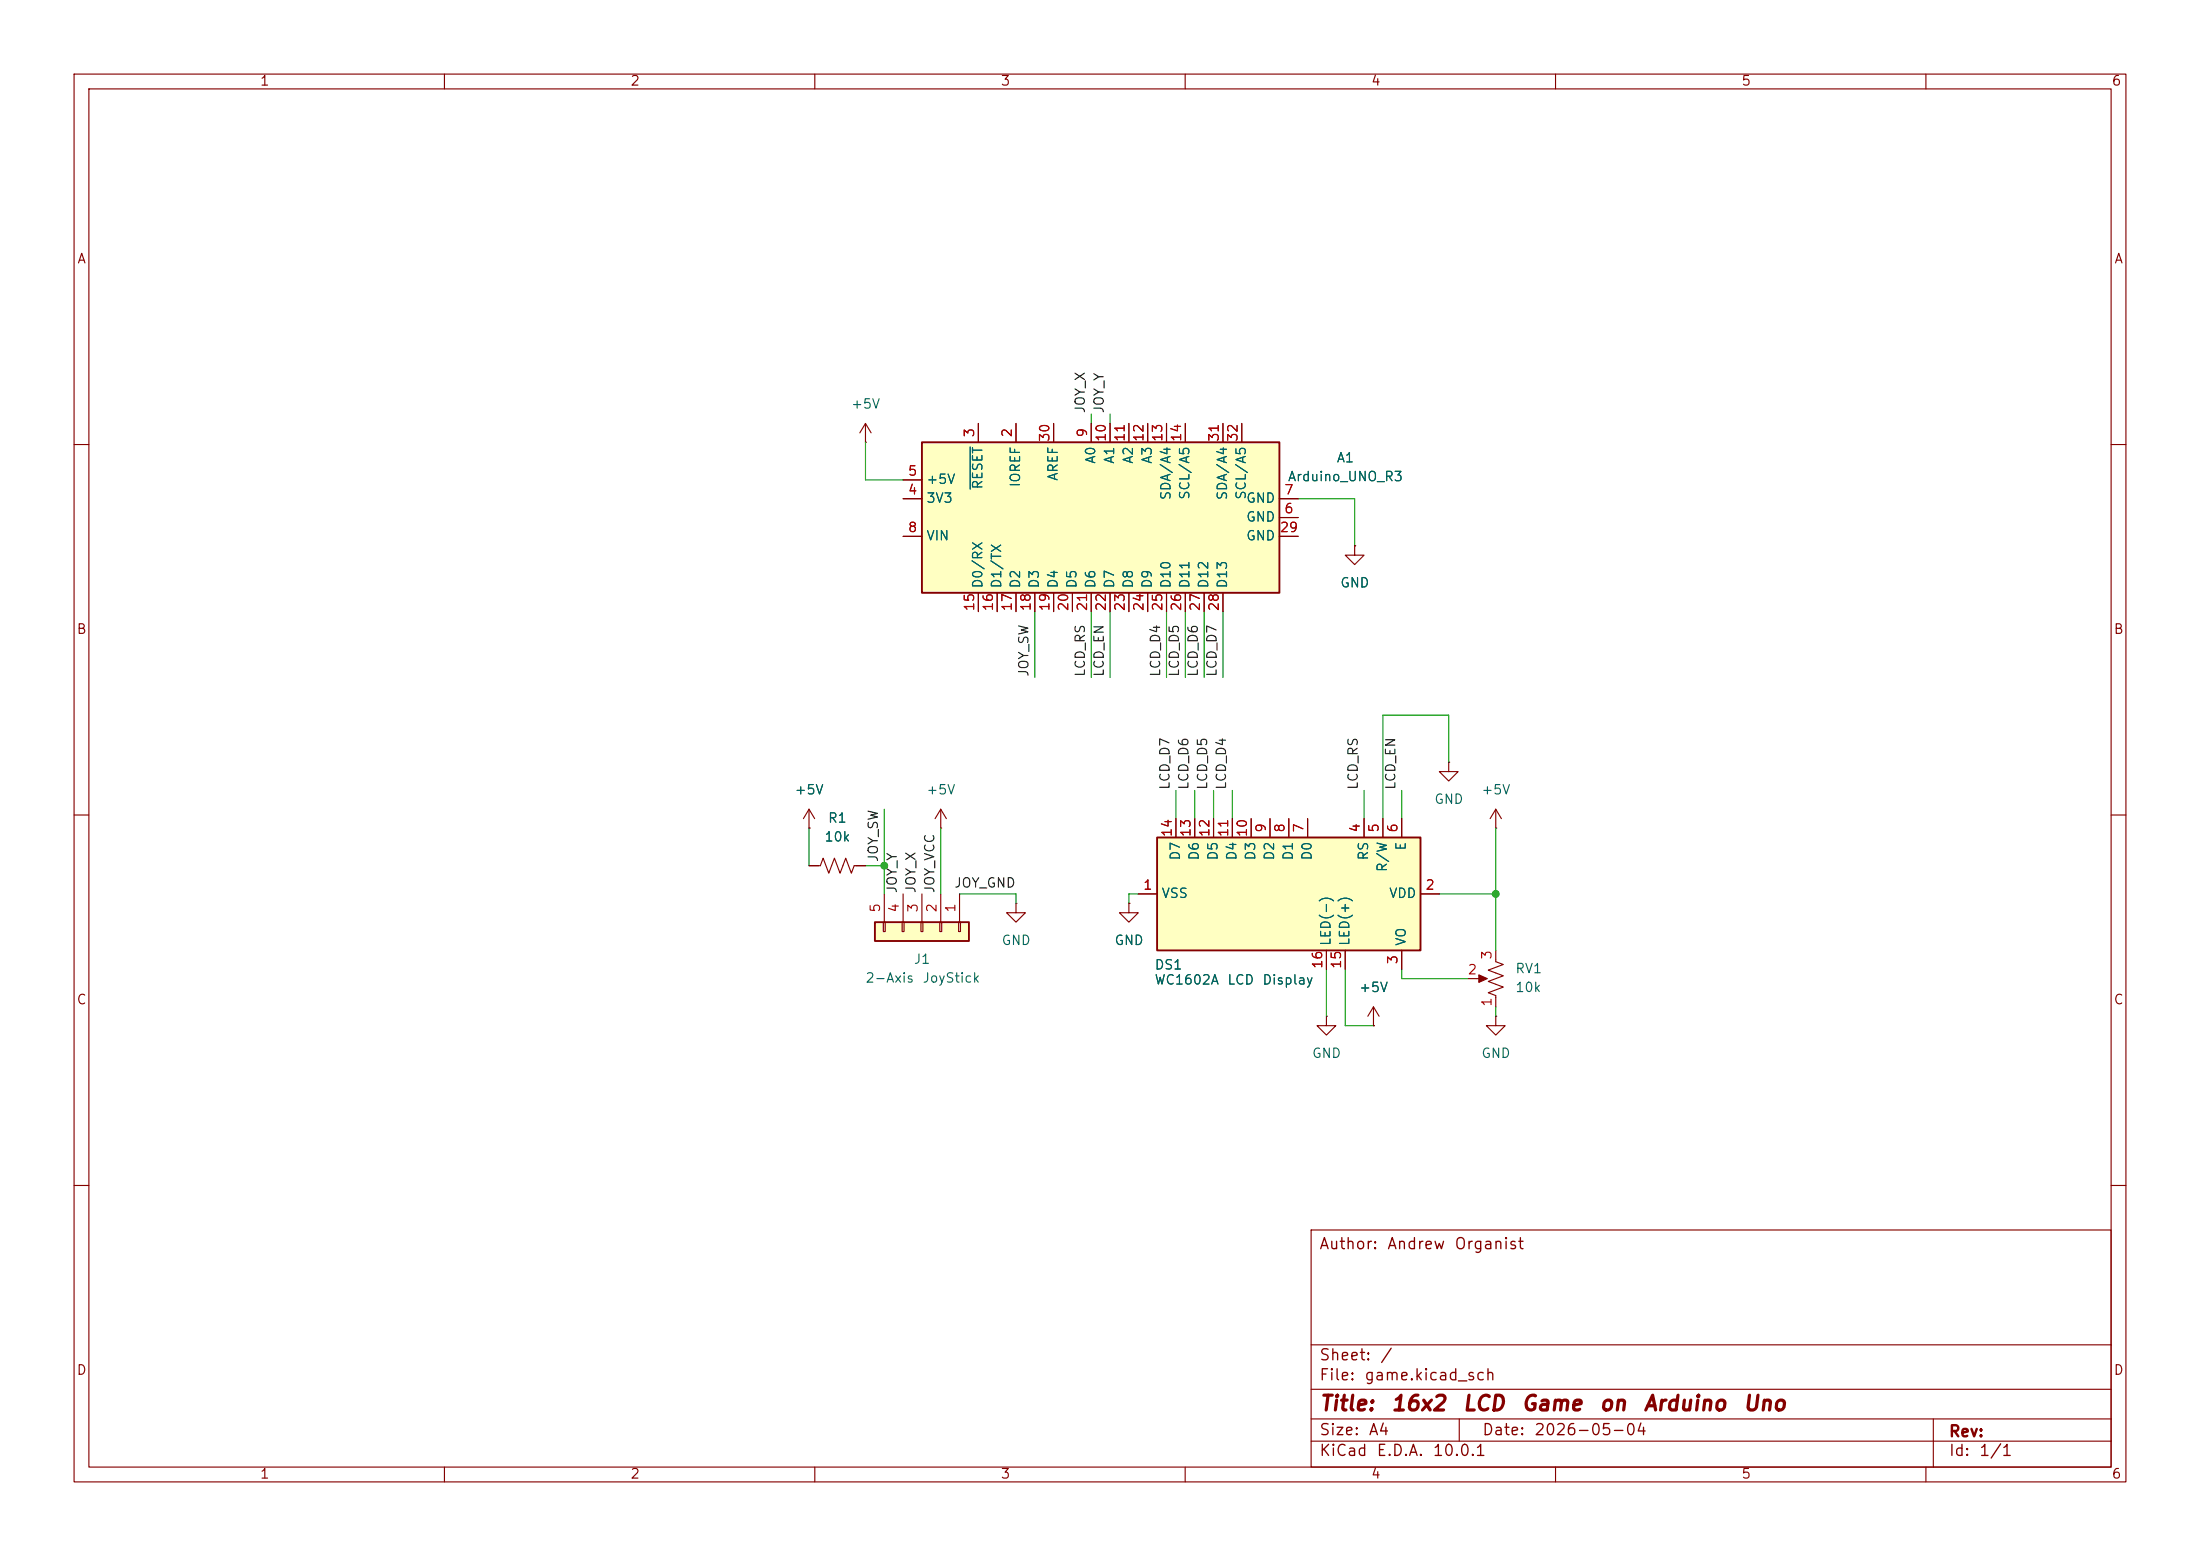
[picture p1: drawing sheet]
(kicad_sch
 (version 20260306)
 (generator "eeschema")
 (generator_version "10.0")
 (paper "A4")
 (title_block
  (title "16x2 LCD Game on Arduino Uno")
  (date "2026-05-04")
  (comment 4 "Author: Andrew Organist"))
 (lib_symbols
  (symbol "Connector_Generic:Conn_01x05"
   (pin_names
    (offset 1.016) (hide yes)) (exclude_from_sim no) (in_bom yes) (on_board yes)
   (in_pos_files yes)
   (duplicate_pin_numbers_are_jumpers no)
   (property "Reference" "J" (at 0 7.62 0) (show_name no) (do_not_autoplace no) (effects (font (size 1.27 1.27))))
   (property "Value" "Conn_01x05" (at 0 -7.62 0) (show_name no) (do_not_autoplace no) (effects (font (size 1.27 1.27))))
   (property "Footprint" "" (at 0 0 0) (show_name no) (do_not_autoplace no) (hide yes) (effects (font (size 1.27 1.27))))
   (property "Datasheet" "" (at 0 0 0) (show_name no) (do_not_autoplace no) (hide yes) (effects (font (size 1.27 1.27))))
   (property "Description" "Generic connector, single row, 01x05, script generated (kicad-library-utils/schlib/autogen/connector/)" (at 0 0 0) (show_name no) (do_not_autoplace no) (hide yes) (effects (font (size 1.27 1.27))))
   (symbol "Conn_01x05_1_1"
    (rectangle (start -1.27 6.35) (end 1.27 -6.35) (stroke (width 0.254) (type default)) (fill (type background)))
    (rectangle (start -1.27 5.207) (end 0 4.953) (stroke (width 0.1524) (type default)) (fill (type none)))
    (rectangle (start -1.27 2.667) (end 0 2.413) (stroke (width 0.1524) (type default)) (fill (type none)))
    (rectangle (start -1.27 0.127) (end 0 -0.127) (stroke (width 0.1524) (type default)) (fill (type none)))
    (rectangle (start -1.27 -2.413) (end 0 -2.667) (stroke (width 0.1524) (type default)) (fill (type none)))
    (rectangle (start -1.27 -4.953) (end 0 -5.207) (stroke (width 0.1524) (type default)) (fill (type none)))
    (pin passive line (at -5.08 5.08 0) (length 3.81) (name "Pin_1" (effects (font (size 1.27 1.27)))) (number "1" (effects (font (size 1.27 1.27)))))
    (pin passive line (at -5.08 2.54 0) (length 3.81) (name "Pin_2" (effects (font (size 1.27 1.27)))) (number "2" (effects (font (size 1.27 1.27)))))
    (pin passive line (at -5.08 0 0) (length 3.81) (name "Pin_3" (effects (font (size 1.27 1.27)))) (number "3" (effects (font (size 1.27 1.27)))))
    (pin passive line (at -5.08 -2.54 0) (length 3.81) (name "Pin_4" (effects (font (size 1.27 1.27)))) (number "4" (effects (font (size 1.27 1.27)))))
    (pin passive line (at -5.08 -5.08 0) (length 3.81) (name "Pin_5" (effects (font (size 1.27 1.27)))) (number "5" (effects (font (size 1.27 1.27))))))
   (embedded_fonts no))
  (symbol "Device:R_Potentiometer_US"
   (pin_names
    (offset 1.016) (hide yes)) (exclude_from_sim no) (in_bom yes) (on_board yes)
   (in_pos_files yes)
   (duplicate_pin_numbers_are_jumpers no)
   (property "Reference" "RV" (at -4.445 0 90) (show_name no) (do_not_autoplace no) (effects (font (size 1.27 1.27))))
   (property "Value" "R_Potentiometer_US" (at -2.54 0 90) (show_name no) (do_not_autoplace no) (effects (font (size 1.27 1.27))))
   (property "Footprint" "" (at 0 0 0) (show_name no) (do_not_autoplace no) (hide yes) (effects (font (size 1.27 1.27))))
   (property "Datasheet" "" (at 0 0 0) (show_name no) (do_not_autoplace no) (hide yes) (effects (font (size 1.27 1.27))))
   (property "Description" "Potentiometer, US symbol" (at 0 0 0) (show_name no) (do_not_autoplace no) (hide yes) (effects (font (size 1.27 1.27))))
   (property "Sim.Device" "R" (at 0 0 0) (show_name no) (do_not_autoplace no) (hide yes) (effects (font (size 1.27 1.27))))
   (property "Sim.Type" "POT" (at 0 0 0) (show_name no) (do_not_autoplace no) (hide yes) (effects (font (size 1.27 1.27))))
   (property "Sim.Pins" "1=r0 2=wiper 3=r1" (at 0 0 0) (show_name no) (do_not_autoplace no) (hide yes) (effects (font (size 1.27 1.27))))
   (symbol "R_Potentiometer_US_0_1"
    (polyline (pts (xy 0 2.54) (xy 0 2.286)) (stroke (width 0) (type default)) (fill (type none)))
    (polyline (pts (xy 0 2.286) (xy 1.016 1.905) (xy 0 1.524) (xy -1.016 1.143) (xy 0 0.762)) (stroke (width 0) (type default)) (fill (type none)))
    (polyline (pts (xy 0 0.762) (xy 1.016 0.381) (xy 0 0) (xy -1.016 -0.381) (xy 0 -0.762)) (stroke (width 0) (type default)) (fill (type none)))
    (polyline (pts (xy 0 -0.762) (xy 1.016 -1.143) (xy 0 -1.524) (xy -1.016 -1.905) (xy 0 -2.286)) (stroke (width 0) (type default)) (fill (type none)))
    (polyline (pts (xy 0 -2.286) (xy 0 -2.54)) (stroke (width 0) (type default)) (fill (type none)))
    (polyline (pts (xy 1.143 0) (xy 2.286 0.508) (xy 2.286 -0.508) (xy 1.143 0)) (stroke (width 0) (type default)) (fill (type outline)))
    (polyline (pts (xy 2.54 0) (xy 1.524 0)) (stroke (width 0) (type default)) (fill (type none))))
   (symbol "R_Potentiometer_US_1_1"
    (pin passive line (at 0 3.81 270) (length 1.27) (name "1" (effects (font (size 1.27 1.27)))) (number "1" (effects (font (size 1.27 1.27)))))
    (pin passive line (at 3.81 0 180) (length 1.27) (name "2" (effects (font (size 1.27 1.27)))) (number "2" (effects (font (size 1.27 1.27)))))
    (pin passive line (at 0 -3.81 90) (length 1.27) (name "3" (effects (font (size 1.27 1.27)))) (number "3" (effects (font (size 1.27 1.27))))))
   (embedded_fonts no))
  (symbol "Device:R_US"
   (pin_numbers (hide yes))
   (pin_names
    (offset 0)) (exclude_from_sim no) (in_bom yes) (on_board yes)
   (in_pos_files yes)
   (duplicate_pin_numbers_are_jumpers no)
   (property "Reference" "R" (at 2.54 0 90) (show_name no) (do_not_autoplace no) (effects (font (size 1.27 1.27))))
   (property "Value" "R_US" (at -2.54 0 90) (show_name no) (do_not_autoplace no) (effects (font (size 1.27 1.27))))
   (property "Footprint" "" (at 1.016 -0.254 90) (show_name no) (do_not_autoplace no) (hide yes) (effects (font (size 1.27 1.27))))
   (property "Datasheet" "" (at 0 0 0) (show_name no) (do_not_autoplace no) (hide yes) (effects (font (size 1.27 1.27))))
   (property "Description" "Resistor, US symbol" (at 0 0 0) (show_name no) (do_not_autoplace no) (hide yes) (effects (font (size 1.27 1.27))))
   (symbol "R_US_0_1"
    (polyline (pts (xy 0 2.286) (xy 0 2.54)) (stroke (width 0) (type default)) (fill (type none)))
    (polyline (pts (xy 0 2.286) (xy 1.016 1.905) (xy 0 1.524) (xy -1.016 1.143) (xy 0 0.762)) (stroke (width 0) (type default)) (fill (type none)))
    (polyline (pts (xy 0 0.762) (xy 1.016 0.381) (xy 0 0) (xy -1.016 -0.381) (xy 0 -0.762)) (stroke (width 0) (type default)) (fill (type none)))
    (polyline (pts (xy 0 -0.762) (xy 1.016 -1.143) (xy 0 -1.524) (xy -1.016 -1.905) (xy 0 -2.286)) (stroke (width 0) (type default)) (fill (type none)))
    (polyline (pts (xy 0 -2.286) (xy 0 -2.54)) (stroke (width 0) (type default)) (fill (type none))))
   (symbol "R_US_1_1"
    (pin passive line (at 0 3.81 270) (length 1.27) (name "" (effects (font (size 1.27 1.27)))) (number "1" (effects (font (size 1.27 1.27)))))
    (pin passive line (at 0 -3.81 90) (length 1.27) (name "" (effects (font (size 1.27 1.27)))) (number "2" (effects (font (size 1.27 1.27))))))
   (embedded_fonts no))
  (symbol "Display_Character:WC1602A" (exclude_from_sim no) (in_bom yes) (on_board yes)
   (in_pos_files yes)
   (duplicate_pin_numbers_are_jumpers no)
   (property "Reference" "DS" (at -5.842 19.05 0) (show_name no) (do_not_autoplace no) (effects (font (size 1.27 1.27))))
   (property "Value" "WC1602A" (at 5.334 19.05 0) (show_name no) (do_not_autoplace no) (effects (font (size 1.27 1.27))))
   (property "Footprint" "Display:WC1602A" (at 0 -22.86 0) (show_name no) (do_not_autoplace no) (hide yes) (effects (font (size 1.27 1.27)
    (italic yes))))
   (property "Datasheet" "http://www.wincomlcd.com/pdf/WC1602A-SFYLYHTC06.pdf" (at 17.78 0 0) (show_name no) (do_not_autoplace no) (hide yes) (effects (font (size 1.27 1.27))))
   (property "Description" "LCD 16x2 Alphanumeric , 8 bit parallel bus, 5V VDD" (at 0 0 0) (show_name no) (do_not_autoplace no) (hide yes) (effects (font (size 1.27 1.27))))
   (symbol "WC1602A_1_1"
    (rectangle (start -7.62 17.78) (end 7.62 -17.78) (stroke (width 0.254) (type default)) (fill (type background)))
    (pin power_in line (at 0 -20.32 90) (length 2.54) (name "VSS" (effects (font (size 1.27 1.27)))) (number "1" (effects (font (size 1.27 1.27)))))
    (pin power_in line (at 0 20.32 270) (length 2.54) (name "VDD" (effects (font (size 1.27 1.27)))) (number "2" (effects (font (size 1.27 1.27)))))
    (pin input line (at 10.16 15.24 180) (length 2.54) (name "VO" (effects (font (size 1.27 1.27)))) (number "3" (effects (font (size 1.27 1.27)))))
    (pin input line (at -10.16 10.16 0) (length 2.54) (name "RS" (effects (font (size 1.27 1.27)))) (number "4" (effects (font (size 1.27 1.27)))))
    (pin input line (at -10.16 12.7 0) (length 2.54) (name "R/W" (effects (font (size 1.27 1.27)))) (number "5" (effects (font (size 1.27 1.27)))))
    (pin input line (at -10.16 15.24 0) (length 2.54) (name "E" (effects (font (size 1.27 1.27)))) (number "6" (effects (font (size 1.27 1.27)))))
    (pin input line (at -10.16 2.54 0) (length 2.54) (name "D0" (effects (font (size 1.27 1.27)))) (number "7" (effects (font (size 1.27 1.27)))))
    (pin input line (at -10.16 0 0) (length 2.54) (name "D1" (effects (font (size 1.27 1.27)))) (number "8" (effects (font (size 1.27 1.27)))))
    (pin input line (at -10.16 -2.54 0) (length 2.54) (name "D2" (effects (font (size 1.27 1.27)))) (number "9" (effects (font (size 1.27 1.27)))))
    (pin input line (at -10.16 -5.08 0) (length 2.54) (name "D3" (effects (font (size 1.27 1.27)))) (number "10" (effects (font (size 1.27 1.27)))))
    (pin input line (at -10.16 -7.62 0) (length 2.54) (name "D4" (effects (font (size 1.27 1.27)))) (number "11" (effects (font (size 1.27 1.27)))))
    (pin input line (at -10.16 -10.16 0) (length 2.54) (name "D5" (effects (font (size 1.27 1.27)))) (number "12" (effects (font (size 1.27 1.27)))))
    (pin input line (at -10.16 -12.7 0) (length 2.54) (name "D6" (effects (font (size 1.27 1.27)))) (number "13" (effects (font (size 1.27 1.27)))))
    (pin input line (at -10.16 -15.24 0) (length 2.54) (name "D7" (effects (font (size 1.27 1.27)))) (number "14" (effects (font (size 1.27 1.27)))))
    (pin power_in line (at 10.16 7.62 180) (length 2.54) (name "LED(+)" (effects (font (size 1.27 1.27)))) (number "15" (effects (font (size 1.27 1.27)))))
    (pin power_in line (at 10.16 5.08 180) (length 2.54) (name "LED(-)" (effects (font (size 1.27 1.27)))) (number "16" (effects (font (size 1.27 1.27))))))
   (embedded_fonts no))
  (symbol "MCU_Module:Arduino_UNO_R3" (exclude_from_sim no) (in_bom yes) (on_board yes)
   (in_pos_files yes)
   (duplicate_pin_numbers_are_jumpers no)
   (property "Reference" "A" (at -10.16 23.495 0) (show_name no) (do_not_autoplace no) (effects (font (size 1.27 1.27)) (justify left bottom)))
   (property "Value" "Arduino_UNO_R3" (at 5.08 -26.67 0) (show_name no) (do_not_autoplace no) (effects (font (size 1.27 1.27)) (justify left top)))
   (property "Footprint" "Module:Arduino_UNO_R3" (at 0 0 0) (show_name no) (do_not_autoplace no) (hide yes) (effects (font (size 1.27 1.27)
    (italic yes))))
   (property "Datasheet" "https://www.arduino.cc/en/Main/arduinoBoardUno" (at 0 0 0) (show_name no) (do_not_autoplace no) (hide yes) (effects (font (size 1.27 1.27))))
   (property "Description" "Arduino UNO Microcontroller Module, release 3" (at 0 0 0) (show_name no) (do_not_autoplace no) (hide yes) (effects (font (size 1.27 1.27))))
   (symbol "Arduino_UNO_R3_0_1"
    (rectangle (start -10.16 22.86) (end 10.16 -25.4) (stroke (width 0.254) (type default)) (fill (type background))))
   (symbol "Arduino_UNO_R3_1_1"
    (pin no_connect line (at -10.16 -20.32 0) (length 2.54) (hide yes) (name "NC" (effects (font (size 1.27 1.27)))) (number "1" (effects (font (size 1.27 1.27)))))
    (pin output line (at 12.7 10.16 180) (length 2.54) (name "IOREF" (effects (font (size 1.27 1.27)))) (number "2" (effects (font (size 1.27 1.27)))))
    (pin input line (at 12.7 15.24 180) (length 2.54) (name "~{RESET}" (effects (font (size 1.27 1.27)))) (number "3" (effects (font (size 1.27 1.27)))))
    (pin power_out line (at 2.54 25.4 270) (length 2.54) (name "3V3" (effects (font (size 1.27 1.27)))) (number "4" (effects (font (size 1.27 1.27)))))
    (pin power_out line (at 5.08 25.4 270) (length 2.54) (name "+5V" (effects (font (size 1.27 1.27)))) (number "5" (effects (font (size 1.27 1.27)))))
    (pin power_in line (at 0 -27.94 90) (length 2.54) (name "GND" (effects (font (size 1.27 1.27)))) (number "6" (effects (font (size 1.27 1.27)))))
    (pin power_in line (at 2.54 -27.94 90) (length 2.54) (name "GND" (effects (font (size 1.27 1.27)))) (number "7" (effects (font (size 1.27 1.27)))))
    (pin power_in line (at -2.54 25.4 270) (length 2.54) (name "VIN" (effects (font (size 1.27 1.27)))) (number "8" (effects (font (size 1.27 1.27)))))
    (pin bidirectional line (at 12.7 0 180) (length 2.54) (name "A0" (effects (font (size 1.27 1.27)))) (number "9" (effects (font (size 1.27 1.27)))))
    (pin bidirectional line (at 12.7 -2.54 180) (length 2.54) (name "A1" (effects (font (size 1.27 1.27)))) (number "10" (effects (font (size 1.27 1.27)))))
    (pin bidirectional line (at 12.7 -5.08 180) (length 2.54) (name "A2" (effects (font (size 1.27 1.27)))) (number "11" (effects (font (size 1.27 1.27)))))
    (pin bidirectional line (at 12.7 -7.62 180) (length 2.54) (name "A3" (effects (font (size 1.27 1.27)))) (number "12" (effects (font (size 1.27 1.27)))))
    (pin bidirectional line (at 12.7 -10.16 180) (length 2.54) (name "SDA/A4" (effects (font (size 1.27 1.27)))) (number "13" (effects (font (size 1.27 1.27)))))
    (pin bidirectional line (at 12.7 -12.7 180) (length 2.54) (name "SCL/A5" (effects (font (size 1.27 1.27)))) (number "14" (effects (font (size 1.27 1.27)))))
    (pin bidirectional line (at -12.7 15.24 0) (length 2.54) (name "D0/RX" (effects (font (size 1.27 1.27)))) (number "15" (effects (font (size 1.27 1.27)))))
    (pin bidirectional line (at -12.7 12.7 0) (length 2.54) (name "D1/TX" (effects (font (size 1.27 1.27)))) (number "16" (effects (font (size 1.27 1.27)))))
    (pin bidirectional line (at -12.7 10.16 0) (length 2.54) (name "D2" (effects (font (size 1.27 1.27)))) (number "17" (effects (font (size 1.27 1.27)))))
    (pin bidirectional line (at -12.7 7.62 0) (length 2.54) (name "D3" (effects (font (size 1.27 1.27)))) (number "18" (effects (font (size 1.27 1.27)))))
    (pin bidirectional line (at -12.7 5.08 0) (length 2.54) (name "D4" (effects (font (size 1.27 1.27)))) (number "19" (effects (font (size 1.27 1.27)))))
    (pin bidirectional line (at -12.7 2.54 0) (length 2.54) (name "D5" (effects (font (size 1.27 1.27)))) (number "20" (effects (font (size 1.27 1.27)))))
    (pin bidirectional line (at -12.7 0 0) (length 2.54) (name "D6" (effects (font (size 1.27 1.27)))) (number "21" (effects (font (size 1.27 1.27)))))
    (pin bidirectional line (at -12.7 -2.54 0) (length 2.54) (name "D7" (effects (font (size 1.27 1.27)))) (number "22" (effects (font (size 1.27 1.27)))))
    (pin bidirectional line (at -12.7 -5.08 0) (length 2.54) (name "D8" (effects (font (size 1.27 1.27)))) (number "23" (effects (font (size 1.27 1.27)))))
    (pin bidirectional line (at -12.7 -7.62 0) (length 2.54) (name "D9" (effects (font (size 1.27 1.27)))) (number "24" (effects (font (size 1.27 1.27)))))
    (pin bidirectional line (at -12.7 -10.16 0) (length 2.54) (name "D10" (effects (font (size 1.27 1.27)))) (number "25" (effects (font (size 1.27 1.27)))))
    (pin bidirectional line (at -12.7 -12.7 0) (length 2.54) (name "D11" (effects (font (size 1.27 1.27)))) (number "26" (effects (font (size 1.27 1.27)))))
    (pin bidirectional line (at -12.7 -15.24 0) (length 2.54) (name "D12" (effects (font (size 1.27 1.27)))) (number "27" (effects (font (size 1.27 1.27)))))
    (pin bidirectional line (at -12.7 -17.78 0) (length 2.54) (name "D13" (effects (font (size 1.27 1.27)))) (number "28" (effects (font (size 1.27 1.27)))))
    (pin power_in line (at -2.54 -27.94 90) (length 2.54) (name "GND" (effects (font (size 1.27 1.27)))) (number "29" (effects (font (size 1.27 1.27)))))
    (pin input line (at 12.7 5.08 180) (length 2.54) (name "AREF" (effects (font (size 1.27 1.27)))) (number "30" (effects (font (size 1.27 1.27)))))
    (pin bidirectional line (at 12.7 -17.78 180) (length 2.54) (name "SDA/A4" (effects (font (size 1.27 1.27)))) (number "31" (effects (font (size 1.27 1.27)))))
    (pin bidirectional line (at 12.7 -20.32 180) (length 2.54) (name "SCL/A5" (effects (font (size 1.27 1.27)))) (number "32" (effects (font (size 1.27 1.27))))))
   (embedded_fonts no))
  (symbol "power:+5V"
   (power global)
   (pin_numbers (hide yes))
   (pin_names
    (offset 0) (hide yes)) (exclude_from_sim no) (in_bom yes) (on_board yes)
   (in_pos_files yes)
   (duplicate_pin_numbers_are_jumpers no)
   (property "Reference" "#PWR" (at 0 -3.81 0) (show_name no) (do_not_autoplace no) (hide yes) (effects (font (size 1.27 1.27))))
   (property "Value" "+5V" (at 0 3.556 0) (show_name no) (do_not_autoplace no) (effects (font (size 1.27 1.27))))
   (property "Footprint" "" (at 0 0 0) (show_name no) (do_not_autoplace no) (hide yes) (effects (font (size 1.27 1.27))))
   (property "Datasheet" "" (at 0 0 0) (show_name no) (do_not_autoplace no) (hide yes) (effects (font (size 1.27 1.27))))
   (property "Description" "Power symbol creates a global label with name \"+5V\"" (at 0 0 0) (show_name no) (do_not_autoplace no) (hide yes) (effects (font (size 1.27 1.27))))
   (symbol "+5V_0_1"
    (polyline (pts (xy -0.762 1.27) (xy 0 2.54)) (stroke (width 0) (type default)) (fill (type none)))
    (polyline (pts (xy 0 2.54) (xy 0.762 1.27)) (stroke (width 0) (type default)) (fill (type none)))
    (polyline (pts (xy 0 0) (xy 0 2.54)) (stroke (width 0) (type default)) (fill (type none))))
   (symbol "+5V_1_1"
    (pin power_in line (at 0 0 90) (length 0) (name "" (effects (font (size 1.27 1.27)))) (number "1" (effects (font (size 1.27 1.27))))))
   (embedded_fonts no))
  (symbol "power:GND"
   (power global)
   (pin_numbers (hide yes))
   (pin_names
    (offset 0) (hide yes)) (exclude_from_sim no) (in_bom yes) (on_board yes)
   (in_pos_files yes)
   (duplicate_pin_numbers_are_jumpers no)
   (property "Reference" "#PWR" (at 0 -6.35 0) (show_name no) (do_not_autoplace no) (hide yes) (effects (font (size 1.27 1.27))))
   (property "Value" "GND" (at 0 -3.81 0) (show_name no) (do_not_autoplace no) (effects (font (size 1.27 1.27))))
   (property "Footprint" "" (at 0 0 0) (show_name no) (do_not_autoplace no) (hide yes) (effects (font (size 1.27 1.27))))
   (property "Datasheet" "" (at 0 0 0) (show_name no) (do_not_autoplace no) (hide yes) (effects (font (size 1.27 1.27))))
   (property "Description" "Power symbol creates a global label with name \"GND\" , ground" (at 0 0 0) (show_name no) (do_not_autoplace no) (hide yes) (effects (font (size 1.27 1.27))))
   (symbol "GND_0_1"
    (polyline (pts (xy 0 0) (xy 0 -1.27) (xy 1.27 -1.27) (xy 0 -2.54) (xy -1.27 -1.27) (xy 0 -1.27)) (stroke (width 0) (type default)) (fill (type none))))
   (symbol "GND_1_1"
    (pin power_in line (at 0 0 270) (length 0) (name "" (effects (font (size 1.27 1.27)))) (number "1" (effects (font (size 1.27 1.27))))))
   (embedded_fonts no)))
 (junction
  (at 201.93 120.65)
  (diameter 0)
  (color 0 0 0 0))
 (junction
  (at 119.38 116.84)
  (diameter 0)
  (color 0 0 0 0))
 (wire
  (pts (xy 184.15 106.68) (xy 184.15 110.49))
  (stroke (width 0) (type default)))
 (wire
  (pts (xy 158.75 106.68) (xy 158.75 110.49))
  (stroke (width 0) (type default)))
 (wire
  (pts (xy 161.29 106.68) (xy 161.29 110.49))
  (stroke (width 0) (type default)))
 (wire
  (pts (xy 195.58 102.87) (xy 195.58 96.52))
  (stroke (width 0) (type default)))
 (wire
  (pts (xy 189.23 110.49) (xy 189.23 106.68))
  (stroke (width 0) (type default)))
 (wire
  (pts (xy 116.84 59.69) (xy 116.84 64.77))
  (stroke (width 0) (type default)))
 (wire
  (pts (xy 189.23 130.81) (xy 189.23 132.08))
  (stroke (width 0) (type default)))
 (wire
  (pts (xy 149.86 55.88) (xy 149.86 57.15))
  (stroke (width 0) (type default)))
 (wire
  (pts (xy 201.93 137.16) (xy 201.93 135.89))
  (stroke (width 0) (type default)))
 (wire
  (pts (xy 201.93 120.65) (xy 201.93 128.27))
  (stroke (width 0) (type default)))
 (wire
  (pts (xy 119.38 116.84) (xy 119.38 120.65))
  (stroke (width 0) (type default)))
 (wire
  (pts (xy 119.38 109.22) (xy 119.38 116.84))
  (stroke (width 0) (type default)))
 (wire
  (pts (xy 186.69 96.52) (xy 186.69 110.49))
  (stroke (width 0) (type default)))
 (wire
  (pts (xy 189.23 132.08) (xy 198.12 132.08))
  (stroke (width 0) (type default)))
 (wire
  (pts (xy 181.61 138.43) (xy 185.42 138.43))
  (stroke (width 0) (type default)))
 (wire
  (pts (xy 181.61 130.81) (xy 181.61 138.43))
  (stroke (width 0) (type default)))
 (wire
  (pts (xy 109.22 111.76) (xy 109.22 116.84))
  (stroke (width 0) (type default)))
 (wire
  (pts (xy 160.02 91.44) (xy 160.02 82.55))
  (stroke (width 0) (type default)))
 (wire
  (pts (xy 201.93 111.76) (xy 201.93 120.65))
  (stroke (width 0) (type default)))
 (wire
  (pts (xy 166.37 106.68) (xy 166.37 110.49))
  (stroke (width 0) (type default)))
 (wire
  (pts (xy 201.93 120.65) (xy 194.31 120.65))
  (stroke (width 0) (type default)))
 (wire
  (pts (xy 182.88 67.31) (xy 182.88 73.66))
  (stroke (width 0) (type default)))
 (wire
  (pts (xy 147.32 82.55) (xy 147.32 91.44))
  (stroke (width 0) (type default)))
 (wire
  (pts (xy 157.48 91.44) (xy 157.48 82.55))
  (stroke (width 0) (type default)))
 (wire
  (pts (xy 139.7 82.55) (xy 139.7 91.44))
  (stroke (width 0) (type default)))
 (wire
  (pts (xy 152.4 121.92) (xy 152.4 120.65))
  (stroke (width 0) (type default)))
 (wire
  (pts (xy 116.84 64.77) (xy 121.92 64.77))
  (stroke (width 0) (type default)))
 (wire
  (pts (xy 165.1 91.44) (xy 165.1 82.55))
  (stroke (width 0) (type default)))
 (wire
  (pts (xy 149.86 91.44) (xy 149.86 82.55))
  (stroke (width 0) (type default)))
 (wire
  (pts (xy 147.32 55.88) (xy 147.32 57.15))
  (stroke (width 0) (type default)))
 (wire
  (pts (xy 182.88 67.31) (xy 175.26 67.31))
  (stroke (width 0) (type default)))
 (wire
  (pts (xy 127 111.76) (xy 127 120.65))
  (stroke (width 0) (type default)))
 (wire
  (pts (xy 195.58 96.52) (xy 186.69 96.52))
  (stroke (width 0) (type default)))
 (wire
  (pts (xy 162.56 91.44) (xy 162.56 82.55))
  (stroke (width 0) (type default)))
 (wire
  (pts (xy 163.83 106.68) (xy 163.83 110.49))
  (stroke (width 0) (type default)))
 (wire
  (pts (xy 179.07 130.81) (xy 179.07 137.16))
  (stroke (width 0) (type default)))
 (wire
  (pts (xy 137.16 121.92) (xy 137.16 120.65))
  (stroke (width 0) (type default)))
 (wire
  (pts (xy 129.54 120.65) (xy 137.16 120.65))
  (stroke (width 0) (type default)))
 (wire
  (pts (xy 116.84 116.84) (xy 119.38 116.84))
  (stroke (width 0) (type default)))
 (wire
  (pts (xy 152.4 120.65) (xy 153.67 120.65))
  (stroke (width 0) (type default)))
 (label "LCD_RS"
  (at 184.15 106.68 90)
  (effects (font (size 1.27 1.27)) (justify left bottom)))
 (label "JOY_SW"
  (at 119.38 109.22 270)
  (effects (font (size 1.27 1.27)) (justify right bottom)))
 (label "LCD_D4"
  (at 166.37 106.68 90)
  (effects (font (size 1.27 1.27)) (justify left bottom)))
 (label "JOY_VCC"
  (at 127 120.65 90)
  (effects (font (size 1.27 1.27)) (justify left bottom)))
 (label "JOY_X"
  (at 147.32 55.88 90)
  (effects (font (size 1.27 1.27)) (justify left bottom)))
 (label "LCD_D6"
  (at 161.29 106.68 90)
  (effects (font (size 1.27 1.27)) (justify left bottom)))
 (label "LCD_EN"
  (at 189.23 106.68 90)
  (effects (font (size 1.27 1.27)) (justify left bottom)))
 (label "LCD_D7"
  (at 165.1 91.44 90)
  (effects (font (size 1.27 1.27)) (justify left bottom)))
 (label "JOY_GND"
  (at 137.16 120.65 180)
  (effects (font (size 1.27 1.27)) (justify right bottom)))
 (label "LCD_D7"
  (at 158.75 106.68 90)
  (effects (font (size 1.27 1.27)) (justify left bottom)))
 (label "JOY_Y"
  (at 149.86 55.88 90)
  (effects (font (size 1.27 1.27)) (justify left bottom)))
 (label "JOY_X"
  (at 124.46 120.65 90)
  (effects (font (size 1.27 1.27)) (justify left bottom)))
 (label "JOY_Y"
  (at 121.92 120.65 90)
  (effects (font (size 1.27 1.27)) (justify left bottom)))
 (label "LCD_RS"
  (at 147.32 91.44 90)
  (effects (font (size 1.27 1.27)) (justify left bottom)))
 (label "LCD_EN"
  (at 149.86 91.44 90)
  (effects (font (size 1.27 1.27)) (justify left bottom)))
 (label "JOY_SW"
  (at 139.7 91.44 90)
  (effects (font (size 1.27 1.27)) (justify left bottom)))
 (label "LCD_D4"
  (at 157.48 91.44 90)
  (effects (font (size 1.27 1.27)) (justify left bottom)))
 (label "LCD_D6"
  (at 162.56 91.44 90)
  (effects (font (size 1.27 1.27)) (justify left bottom)))
 (label "LCD_D5"
  (at 163.83 106.68 90)
  (effects (font (size 1.27 1.27)) (justify left bottom)))
 (label "LCD_D5"
  (at 160.02 91.44 90)
  (effects (font (size 1.27 1.27)) (justify left bottom)))
 (symbol
  (lib_id "power:GND")
  (at 179.07 137.16 0)
  (unit 1)
  (body_style 1)
  (exclude_from_sim no)
  (in_bom yes)
  (on_board yes)
  (in_pos_files yes)
  (dnp no)
  (fields_autoplaced yes)
  (property "Reference" "#PWR03" (at 179.07 143.51 0) (hide yes) (show_name no) (do_not_autoplace no) (effects (font (size 1.27 1.27))))
  (property "Value" "GND" (at 179.07 142.24 0) (show_name no) (do_not_autoplace no) (effects (font (size 1.27 1.27))))
  (property "Footprint" "" (at 179.07 137.16 0) (hide yes) (show_name no) (do_not_autoplace no) (effects (font (size 1.27 1.27))))
  (property "Datasheet" "" (at 179.07 137.16 0) (hide yes) (show_name no) (do_not_autoplace no) (effects (font (size 1.27 1.27))))
  (property "Description" "Power symbol creates a global label with name \"GND\" , ground" (at 179.07 137.16 0) (hide yes) (show_name no) (do_not_autoplace no) (effects (font (size 1.27 1.27))))
  (pin "1"))
 (symbol
  (lib_id "power:GND")
  (at 201.93 137.16 0)
  (unit 1)
  (body_style 1)
  (exclude_from_sim no)
  (in_bom yes)
  (on_board yes)
  (in_pos_files yes)
  (dnp no)
  (fields_autoplaced yes)
  (property "Reference" "#PWR08" (at 201.93 143.51 0) (hide yes) (show_name no) (do_not_autoplace no) (effects (font (size 1.27 1.27))))
  (property "Value" "GND" (at 201.93 142.24 0) (show_name no) (do_not_autoplace no) (effects (font (size 1.27 1.27))))
  (property "Footprint" "" (at 201.93 137.16 0) (hide yes) (show_name no) (do_not_autoplace no) (effects (font (size 1.27 1.27))))
  (property "Datasheet" "" (at 201.93 137.16 0) (hide yes) (show_name no) (do_not_autoplace no) (effects (font (size 1.27 1.27))))
  (property "Description" "Power symbol creates a global label with name \"GND\" , ground" (at 201.93 137.16 0) (hide yes) (show_name no) (do_not_autoplace no) (effects (font (size 1.27 1.27))))
  (pin "1"))
 (symbol
  (lib_id "Device:R_US")
  (at 113.03 116.84 90)
  (unit 1)
  (body_style 1)
  (exclude_from_sim no)
  (in_bom yes)
  (on_board yes)
  (in_pos_files yes)
  (dnp no)
  (fields_autoplaced yes)
  (property "Reference" "R1" (at 113.03 110.49 90) (show_name no) (do_not_autoplace no) (effects (font (size 1.27 1.27))))
  (property "Value" "10k" (at 113.03 113.03 90) (show_name no) (do_not_autoplace no) (effects (font (size 1.27 1.27))))
  (property "Footprint" "" (at 113.284 115.824 90) (hide yes) (show_name no) (do_not_autoplace no) (effects (font (size 1.27 1.27))))
  (property "Datasheet" "" (at 113.03 116.84 0) (hide yes) (show_name no) (do_not_autoplace no) (effects (font (size 1.27 1.27))))
  (property "Description" "Resistor, US symbol" (at 113.03 116.84 0) (hide yes) (show_name no) (do_not_autoplace no) (effects (font (size 1.27 1.27))))
  (pin "1")
  (pin "2"))
 (symbol
  (lib_id "power:GND")
  (at 152.4 121.92 0)
  (unit 1)
  (body_style 1)
  (exclude_from_sim no)
  (in_bom yes)
  (on_board yes)
  (in_pos_files yes)
  (dnp no)
  (fields_autoplaced yes)
  (property "Reference" "#PWR05" (at 152.4 128.27 0) (hide yes) (show_name no) (do_not_autoplace no) (effects (font (size 1.27 1.27))))
  (property "Value" "GND" (at 152.4 127 0) (show_name no) (do_not_autoplace no) (effects (font (size 1.27 1.27))))
  (property "Footprint" "" (at 152.4 121.92 0) (hide yes) (show_name no) (do_not_autoplace no) (effects (font (size 1.27 1.27))))
  (property "Datasheet" "" (at 152.4 121.92 0) (hide yes) (show_name no) (do_not_autoplace no) (effects (font (size 1.27 1.27))))
  (property "Description" "Power symbol creates a global label with name \"GND\" , ground" (at 152.4 121.92 0) (hide yes) (show_name no) (do_not_autoplace no) (effects (font (size 1.27 1.27))))
  (pin "1"))
 (symbol
  (lib_id "Connector_Generic:Conn_01x05")
  (at 124.46 125.73 270)
  (unit 1)
  (body_style 1)
  (exclude_from_sim no)
  (in_bom yes)
  (on_board yes)
  (in_pos_files yes)
  (dnp no)
  (fields_autoplaced yes)
  (property "Reference" "J1" (at 124.46 129.54 90) (show_name no) (do_not_autoplace no) (effects (font (size 1.27 1.27))))
  (property "Value" "2-Axis JoyStick" (at 124.46 132.08 90) (show_name no) (do_not_autoplace no) (effects (font (size 1.27 1.27))))
  (property "Footprint" "" (at 124.46 125.73 0) (hide yes) (show_name no) (do_not_autoplace no) (effects (font (size 1.27 1.27))))
  (property "Datasheet" "" (at 124.46 125.73 0) (hide yes) (show_name no) (do_not_autoplace no) (effects (font (size 1.27 1.27))))
  (property "Description" "Generic connector, single row, 01x05, script generated (kicad-library-utils/schlib/autogen/connector/)" (at 124.46 125.73 0) (hide yes) (show_name no) (do_not_autoplace no) (effects (font (size 1.27 1.27))))
  (pin "5")
  (pin "4")
  (pin "1")
  (pin "3")
  (pin "2"))
 (symbol
  (lib_id "power:+5V")
  (at 116.84 59.69 0)
  (unit 1)
  (body_style 1)
  (exclude_from_sim no)
  (in_bom yes)
  (on_board yes)
  (in_pos_files yes)
  (dnp no)
  (fields_autoplaced yes)
  (property "Reference" "#PWR010" (at 116.84 63.5 0) (hide yes) (show_name no) (do_not_autoplace no) (effects (font (size 1.27 1.27))))
  (property "Value" "+5V" (at 116.84 54.61 0) (show_name no) (do_not_autoplace no) (effects (font (size 1.27 1.27))))
  (property "Footprint" "" (at 116.84 59.69 0) (hide yes) (show_name no) (do_not_autoplace no) (effects (font (size 1.27 1.27))))
  (property "Datasheet" "" (at 116.84 59.69 0) (hide yes) (show_name no) (do_not_autoplace no) (effects (font (size 1.27 1.27))))
  (property "Description" "Power symbol creates a global label with name \"+5V\"" (at 116.84 59.69 0) (hide yes) (show_name no) (do_not_autoplace no) (effects (font (size 1.27 1.27))))
  (pin "1"))
 (symbol
  (lib_id "power:+5V")
  (at 185.42 138.43 0)
  (unit 1)
  (body_style 1)
  (exclude_from_sim no)
  (in_bom yes)
  (on_board yes)
  (in_pos_files yes)
  (dnp no)
  (fields_autoplaced yes)
  (property "Reference" "#PWR09" (at 185.42 142.24 0) (hide yes) (show_name no) (do_not_autoplace no) (effects (font (size 1.27 1.27))))
  (property "Value" "+5V" (at 185.42 133.35 0) (show_name no) (do_not_autoplace no) (effects (font (size 1.27 1.27))))
  (property "Footprint" "" (at 185.42 138.43 0) (hide yes) (show_name no) (do_not_autoplace no) (effects (font (size 1.27 1.27))))
  (property "Datasheet" "" (at 185.42 138.43 0) (hide yes) (show_name no) (do_not_autoplace no) (effects (font (size 1.27 1.27))))
  (property "Description" "Power symbol creates a global label with name \"+5V\"" (at 185.42 138.43 0) (hide yes) (show_name no) (do_not_autoplace no) (effects (font (size 1.27 1.27))))
  (pin "1"))
 (symbol
  (lib_id "MCU_Module:Arduino_UNO_R3")
  (at 147.32 69.85 90)
  (unit 1)
  (body_style 1)
  (exclude_from_sim no)
  (in_bom yes)
  (on_board yes)
  (in_pos_files yes)
  (dnp no)
  (fields_autoplaced yes)
  (property "Reference" "A1" (at 181.61 61.8646 90) (show_name no) (do_not_autoplace no) (effects (font (size 1.27 1.27))))
  (property "Value" "Arduino_UNO_R3" (at 181.61 64.4046 90) (show_name no) (do_not_autoplace no) (effects (font (size 1.27 1.27))))
  (property "Footprint" "Module:Arduino_UNO_R3" (at 147.32 69.85 0) (hide yes) (show_name no) (do_not_autoplace no) (effects (font (size 1.27 1.27)
    (italic yes))))
  (property "Datasheet" "https://www.arduino.cc/en/Main/arduinoBoardUno" (at 147.32 69.85 0) (hide yes) (show_name no) (do_not_autoplace no) (effects (font (size 1.27 1.27))))
  (property "Description" "Arduino UNO Microcontroller Module, release 3" (at 147.32 69.85 0) (hide yes) (show_name no) (do_not_autoplace no) (effects (font (size 1.27 1.27))))
  (pin "3")
  (pin "29")
  (pin "18")
  (pin "7")
  (pin "22")
  (pin "23")
  (pin "19")
  (pin "8")
  (pin "21")
  (pin "1")
  (pin "6")
  (pin "31")
  (pin "30")
  (pin "27")
  (pin "17")
  (pin "13")
  (pin "25")
  (pin "12")
  (pin "2")
  (pin "5")
  (pin "9")
  (pin "24")
  (pin "14")
  (pin "28")
  (pin "4")
  (pin "20")
  (pin "15")
  (pin "16")
  (pin "10")
  (pin "11")
  (pin "26")
  (pin "32"))
 (symbol
  (lib_id "power:GND")
  (at 195.58 102.87 0)
  (unit 1)
  (body_style 1)
  (exclude_from_sim no)
  (in_bom yes)
  (on_board yes)
  (in_pos_files yes)
  (dnp no)
  (fields_autoplaced yes)
  (property "Reference" "#PWR04" (at 195.58 109.22 0) (hide yes) (show_name no) (do_not_autoplace no) (effects (font (size 1.27 1.27))))
  (property "Value" "GND" (at 195.58 107.95 0) (show_name no) (do_not_autoplace no) (effects (font (size 1.27 1.27))))
  (property "Footprint" "" (at 195.58 102.87 0) (hide yes) (show_name no) (do_not_autoplace no) (effects (font (size 1.27 1.27))))
  (property "Datasheet" "" (at 195.58 102.87 0) (hide yes) (show_name no) (do_not_autoplace no) (effects (font (size 1.27 1.27))))
  (property "Description" "Power symbol creates a global label with name \"GND\" , ground" (at 195.58 102.87 0) (hide yes) (show_name no) (do_not_autoplace no) (effects (font (size 1.27 1.27))))
  (pin "1"))
 (symbol
  (lib_id "Device:R_Potentiometer_US")
  (at 201.93 132.08 180)
  (unit 1)
  (body_style 1)
  (exclude_from_sim no)
  (in_bom yes)
  (on_board yes)
  (in_pos_files yes)
  (dnp no)
  (fields_autoplaced yes)
  (property "Reference" "RV1" (at 204.47 130.8099 0) (show_name no) (do_not_autoplace no) (effects (font (size 1.27 1.27)) (justify right)))
  (property "Value" "10k" (at 204.47 133.3499 0) (show_name no) (do_not_autoplace no) (effects (font (size 1.27 1.27)) (justify right)))
  (property "Footprint" "" (at 201.93 132.08 0) (hide yes) (show_name no) (do_not_autoplace no) (effects (font (size 1.27 1.27))))
  (property "Datasheet" "" (at 201.93 132.08 0) (hide yes) (show_name no) (do_not_autoplace no) (effects (font (size 1.27 1.27))))
  (property "Description" "Potentiometer, US symbol" (at 201.93 132.08 0) (hide yes) (show_name no) (do_not_autoplace no) (effects (font (size 1.27 1.27))))
  (property "Sim.Device" "R" (at 201.93 132.08 0) (hide yes) (show_name no) (do_not_autoplace no) (effects (font (size 1.27 1.27))))
  (property "Sim.Type" "POT" (at 201.93 132.08 0) (hide yes) (show_name no) (do_not_autoplace no) (effects (font (size 1.27 1.27))))
  (property "Sim.Pins" "1=r0 2=wiper 3=r1" (at 201.93 132.08 0) (hide yes) (show_name no) (do_not_autoplace no) (effects (font (size 1.27 1.27))))
  (pin "1")
  (pin "3")
  (pin "2"))
 (symbol
  (lib_id "power:+5V")
  (at 201.93 111.76 0)
  (unit 1)
  (body_style 1)
  (exclude_from_sim no)
  (in_bom yes)
  (on_board yes)
  (in_pos_files yes)
  (dnp no)
  (fields_autoplaced yes)
  (property "Reference" "#PWR07" (at 201.93 115.57 0) (hide yes) (show_name no) (do_not_autoplace no) (effects (font (size 1.27 1.27))))
  (property "Value" "+5V" (at 201.93 106.68 0) (show_name no) (do_not_autoplace no) (effects (font (size 1.27 1.27))))
  (property "Footprint" "" (at 201.93 111.76 0) (hide yes) (show_name no) (do_not_autoplace no) (effects (font (size 1.27 1.27))))
  (property "Datasheet" "" (at 201.93 111.76 0) (hide yes) (show_name no) (do_not_autoplace no) (effects (font (size 1.27 1.27))))
  (property "Description" "Power symbol creates a global label with name \"+5V\"" (at 201.93 111.76 0) (hide yes) (show_name no) (do_not_autoplace no) (effects (font (size 1.27 1.27))))
  (pin "1"))
 (symbol
  (lib_id "power:+5V")
  (at 109.22 111.76 0)
  (unit 1)
  (body_style 1)
  (exclude_from_sim no)
  (in_bom yes)
  (on_board yes)
  (in_pos_files yes)
  (dnp no)
  (fields_autoplaced yes)
  (property "Reference" "#PWR012" (at 109.22 115.57 0) (hide yes) (show_name no) (do_not_autoplace no) (effects (font (size 1.27 1.27))))
  (property "Value" "+5V" (at 109.22 106.68 0) (show_name no) (do_not_autoplace no) (effects (font (size 1.27 1.27))))
  (property "Footprint" "" (at 109.22 111.76 0) (hide yes) (show_name no) (do_not_autoplace no) (effects (font (size 1.27 1.27))))
  (property "Datasheet" "" (at 109.22 111.76 0) (hide yes) (show_name no) (do_not_autoplace no) (effects (font (size 1.27 1.27))))
  (property "Description" "Power symbol creates a global label with name \"+5V\"" (at 109.22 111.76 0) (hide yes) (show_name no) (do_not_autoplace no) (effects (font (size 1.27 1.27))))
  (pin "1"))
 (symbol
  (lib_id "power:GND")
  (at 137.16 121.92 0)
  (unit 1)
  (body_style 1)
  (exclude_from_sim no)
  (in_bom yes)
  (on_board yes)
  (in_pos_files yes)
  (dnp no)
  (fields_autoplaced yes)
  (property "Reference" "#PWR01" (at 137.16 128.27 0) (hide yes) (show_name no) (do_not_autoplace no) (effects (font (size 1.27 1.27))))
  (property "Value" "GND" (at 137.16 127 0) (show_name no) (do_not_autoplace no) (effects (font (size 1.27 1.27))))
  (property "Footprint" "" (at 137.16 121.92 0) (hide yes) (show_name no) (do_not_autoplace no) (effects (font (size 1.27 1.27))))
  (property "Datasheet" "" (at 137.16 121.92 0) (hide yes) (show_name no) (do_not_autoplace no) (effects (font (size 1.27 1.27))))
  (property "Description" "Power symbol creates a global label with name \"GND\" , ground" (at 137.16 121.92 0) (hide yes) (show_name no) (do_not_autoplace no) (effects (font (size 1.27 1.27))))
  (pin "1"))
 (symbol
  (lib_id "Display_Character:WC1602A")
  (at 173.99 120.65 270)
  (unit 1)
  (body_style 1)
  (exclude_from_sim no)
  (in_bom yes)
  (on_board yes)
  (in_pos_files yes)
  (dnp no)
  (property "Reference" "DS1" (at 157.734 130.302 90) (show_name no) (do_not_autoplace no) (effects (font (size 1.27 1.27))))
  (property "Value" "WC1602A LCD Display" (at 166.37 132.334 90) (show_name no) (do_not_autoplace no) (effects (font (size 1.27 1.27))))
  (property "Footprint" "Display:WC1602A" (at 151.13 120.65 0) (hide yes) (show_name no) (do_not_autoplace no) (effects (font (size 1.27 1.27)
    (italic yes))))
  (property "Datasheet" "http://www.wincomlcd.com/pdf/WC1602A-SFYLYHTC06.pdf" (at 173.99 138.43 0) (hide yes) (show_name no) (do_not_autoplace no) (effects (font (size 1.27 1.27))))
  (property "Description" "LCD 16x2 Alphanumeric , 8 bit parallel bus, 5V VDD" (at 173.99 120.65 0) (hide yes) (show_name no) (do_not_autoplace no) (effects (font (size 1.27 1.27))))
  (pin "5")
  (pin "4")
  (pin "9")
  (pin "15")
  (pin "3")
  (pin "10")
  (pin "12")
  (pin "11")
  (pin "14")
  (pin "13")
  (pin "8")
  (pin "16")
  (pin "6")
  (pin "7")
  (pin "1")
  (pin "2"))
 (symbol
  (lib_id "power:GND")
  (at 182.88 73.66 0)
  (unit 1)
  (body_style 1)
  (exclude_from_sim no)
  (in_bom yes)
  (on_board yes)
  (in_pos_files yes)
  (dnp no)
  (fields_autoplaced yes)
  (property "Reference" "#PWR02" (at 182.88 80.01 0) (hide yes) (show_name no) (do_not_autoplace no) (effects (font (size 1.27 1.27))))
  (property "Value" "GND" (at 182.88 78.74 0) (show_name no) (do_not_autoplace no) (effects (font (size 1.27 1.27))))
  (property "Footprint" "" (at 182.88 73.66 0) (hide yes) (show_name no) (do_not_autoplace no) (effects (font (size 1.27 1.27))))
  (property "Datasheet" "" (at 182.88 73.66 0) (hide yes) (show_name no) (do_not_autoplace no) (effects (font (size 1.27 1.27))))
  (property "Description" "Power symbol creates a global label with name \"GND\" , ground" (at 182.88 73.66 0) (hide yes) (show_name no) (do_not_autoplace no) (effects (font (size 1.27 1.27))))
  (pin "1"))
 (symbol
  (lib_id "power:+5V")
  (at 127 111.76 0)
  (unit 1)
  (body_style 1)
  (exclude_from_sim no)
  (in_bom yes)
  (on_board yes)
  (in_pos_files yes)
  (dnp no)
  (fields_autoplaced yes)
  (property "Reference" "#PWR011" (at 127 115.57 0) (hide yes) (show_name no) (do_not_autoplace no) (effects (font (size 1.27 1.27))))
  (property "Value" "+5V" (at 127 106.68 0) (show_name no) (do_not_autoplace no) (effects (font (size 1.27 1.27))))
  (property "Footprint" "" (at 127 111.76 0) (hide yes) (show_name no) (do_not_autoplace no) (effects (font (size 1.27 1.27))))
  (property "Datasheet" "" (at 127 111.76 0) (hide yes) (show_name no) (do_not_autoplace no) (effects (font (size 1.27 1.27))))
  (property "Description" "Power symbol creates a global label with name \"+5V\"" (at 127 111.76 0) (hide yes) (show_name no) (do_not_autoplace no) (effects (font (size 1.27 1.27))))
  (pin "1"))
 (sheet_instances
  (path ""
   (page "1")))
 (embedded_fonts no))
